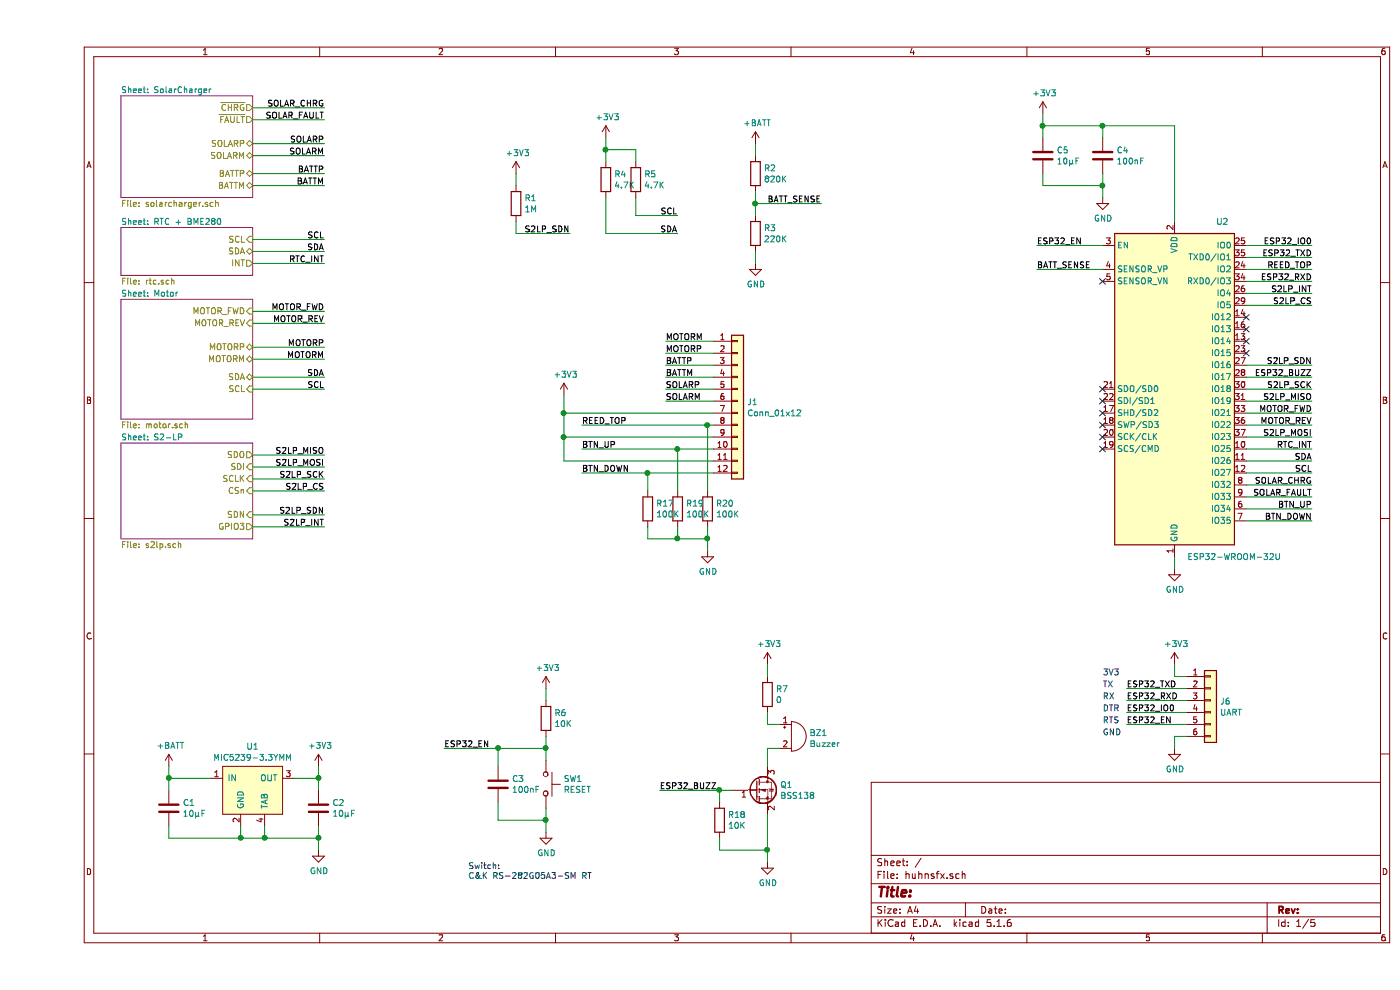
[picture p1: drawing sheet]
EESchema Schematic File Version 4
EELAYER 30 0
EELAYER END
$Descr A4 11693 8268
encoding utf-8
Sheet 1 5
Title ""
Date ""
Rev ""
Comp ""
Comment1 ""
Comment2 ""
Comment3 ""
Comment4 ""
$EndDescr
$Sheet
S 700  800  1100 850 
U 5D389AA1
F0 "SolarCharger" 50
F1 "solarcharger.sch" 50
F2 "SOLARP" B R 1800 1200 50 
F3 "SOLARM" B R 1800 1300 50 
F4 "BATTP" B R 1800 1450 50 
F5 "BATTM" B R 1800 1550 50 
F6 "~CHRG" O R 1800 900 50 
F7 "~FAULT" O R 1800 1000 50 
$EndSheet
$Comp
L power:GND #PWR06
U 1 1
P 2350 7100
F 0 "#PWR06" H 2350 6850 50  0001 C CNN
F 1 "GND" H 2355 6927 50  0000 C CNN
F 2 "" H 2350 7100 50  0001 C CNN
F 3 "" H 2350 7100 50  0001 C CNN
	1    2350 7100
	1    0    0    -1  
$EndComp
$Comp
L huhnsfx-rescue:C-Device C2
U 1 1
P 2350 6750
F 0 "C2" H 2465 6796 50  0000 L CNN
F 1 "10µF" H 2465 6705 50  0000 L CNN
F 2 "Capacitor_SMD:C_0603_1608Metric" H 2388 6600 50  0001 C CNN
F 3 "~" H 2350 6750 50  0001 C CNN
	1    2350 6750
	1    0    0    -1  
$EndComp
Wire Wire Line
	2150 6500 2350 6500
Wire Wire Line
	2350 6500 2350 6600
Wire Wire Line
	2350 7100 2350 7000
Connection ~ 2350 7000
Wire Wire Line
	2350 7000 2350 6900
$Comp
L huhnsfx-rescue:C-Device C1
U 1 1
P 1100 6750
F 0 "C1" H 1215 6796 50  0000 L CNN
F 1 "10µF" H 1215 6705 50  0000 L CNN
F 2 "Capacitor_SMD:C_0603_1608Metric" H 1138 6600 50  0001 C CNN
F 3 "~" H 1100 6750 50  0001 C CNN
	1    1100 6750
	1    0    0    -1  
$EndComp
Wire Wire Line
	1100 6500 1100 6600
Wire Wire Line
	1100 6900 1100 7000
$Comp
L power:+BATT #PWR02
U 1 1
P 1100 6400
F 0 "#PWR02" H 1100 6250 50  0001 C CNN
F 1 "+BATT" H 1115 6573 50  0000 C CNN
F 2 "" H 1100 6400 50  0001 C CNN
F 3 "" H 1100 6400 50  0001 C CNN
	1    1100 6400
	1    0    0    -1  
$EndComp
Wire Wire Line
	1100 6500 1100 6400
Connection ~ 1100 6500
$Comp
L power:+3V3 #PWR05
U 1 1
P 2350 6400
F 0 "#PWR05" H 2350 6250 50  0001 C CNN
F 1 "+3V3" H 2365 6573 50  0000 C CNN
F 2 "" H 2350 6400 50  0001 C CNN
F 3 "" H 2350 6400 50  0001 C CNN
	1    2350 6400
	1    0    0    -1  
$EndComp
Wire Wire Line
	2350 6400 2350 6500
Connection ~ 2350 6500
$Sheet
S 700  1900 1100 400 
U 5D3F2DAA
F0 "RTC + BME280" 50
F1 "rtc.sch" 50
F2 "SCL" I R 1800 2000 50 
F3 "SDA" B R 1800 2100 50 
F4 "INT" O R 1800 2200 50 
$EndSheet
$Comp
L power:GND #PWR018
U 1 1
P 9500 4750
F 0 "#PWR018" H 9500 4500 50  0001 C CNN
F 1 "GND" H 9505 4577 50  0000 C CNN
F 2 "" H 9500 4750 50  0001 C CNN
F 3 "" H 9500 4750 50  0001 C CNN
	1    9500 4750
	1    0    0    -1  
$EndComp
Wire Wire Line
	9500 4750 9500 4650
$Comp
L power:+3V3 #PWR016
U 1 1
P 8400 950
F 0 "#PWR016" H 8400 800 50  0001 C CNN
F 1 "+3V3" H 8415 1123 50  0000 C CNN
F 2 "" H 8400 950 50  0001 C CNN
F 3 "" H 8400 950 50  0001 C CNN
	1    8400 950 
	1    0    0    -1  
$EndComp
$Comp
L huhnsfx-rescue:SW_Push-Switch SW1
U 1 1
P 4250 6550
F 0 "SW1" V 4204 6698 50  0000 L CNN
F 1 "RESET" V 4295 6698 50  0000 L CNN
F 2 "Button_Switch_SMD:SW_SPST_CK_RS282G05A3" H 4250 6750 50  0001 C CNN
F 3 "~" H 4250 6750 50  0001 C CNN
	1    4250 6550
	0    1    1    0   
$EndComp
$Comp
L power:GND #PWR09
U 1 1
P 4250 6950
F 0 "#PWR09" H 4250 6700 50  0001 C CNN
F 1 "GND" H 4255 6777 50  0000 C CNN
F 2 "" H 4250 6950 50  0001 C CNN
F 3 "" H 4250 6950 50  0001 C CNN
	1    4250 6950
	1    0    0    -1  
$EndComp
Text Label 8350 2050 0    50   ~ 0
ESP32_EN
Text Label 3400 6250 0    50   ~ 0
ESP32_EN
Wire Wire Line
	4250 6350 4250 6250
$Comp
L huhnsfx-rescue:R-Device R6
U 1 1
P 4250 6000
F 0 "R6" H 4320 6046 50  0000 L CNN
F 1 "10K" H 4320 5955 50  0000 L CNN
F 2 "Resistor_SMD:R_0603_1608Metric" V 4180 6000 50  0001 C CNN
F 3 "~" H 4250 6000 50  0001 C CNN
	1    4250 6000
	1    0    0    -1  
$EndComp
Wire Wire Line
	4250 6250 4250 6150
Connection ~ 4250 6250
$Comp
L huhnsfx-rescue:C-Device C3
U 1 1
P 3850 6550
F 0 "C3" H 3965 6596 50  0000 L CNN
F 1 "100nF" H 3965 6505 50  0000 L CNN
F 2 "Capacitor_SMD:C_0603_1608Metric" H 3888 6400 50  0001 C CNN
F 3 "~" H 3850 6550 50  0001 C CNN
	1    3850 6550
	1    0    0    -1  
$EndComp
Wire Wire Line
	4250 6750 4250 6850
Connection ~ 4250 6850
Wire Wire Line
	4250 6850 4250 6950
Wire Wire Line
	3400 6250 3850 6250
Wire Wire Line
	3850 6250 3850 6400
Connection ~ 3850 6250
Wire Wire Line
	3850 6250 4250 6250
Wire Wire Line
	3850 6700 3850 6850
Wire Wire Line
	3850 6850 4250 6850
$Comp
L power:+3V3 #PWR08
U 1 1
P 4250 5750
F 0 "#PWR08" H 4250 5600 50  0001 C CNN
F 1 "+3V3" H 4265 5923 50  0000 C CNN
F 2 "" H 4250 5750 50  0001 C CNN
F 3 "" H 4250 5750 50  0001 C CNN
	1    4250 5750
	1    0    0    -1  
$EndComp
Wire Wire Line
	4250 5750 4250 5850
Wire Wire Line
	8400 950  8400 1050
Wire Wire Line
	8400 1050 8900 1050
Wire Wire Line
	9500 1050 9500 1850
$Comp
L power:GND #PWR017
U 1 1
P 8900 1650
F 0 "#PWR017" H 8900 1400 50  0001 C CNN
F 1 "GND" H 8905 1477 50  0000 C CNN
F 2 "" H 8900 1650 50  0001 C CNN
F 3 "" H 8900 1650 50  0001 C CNN
	1    8900 1650
	1    0    0    -1  
$EndComp
$Comp
L huhnsfx-rescue:C-Device C4
U 1 1
P 8900 1300
F 0 "C4" H 9015 1346 50  0000 L CNN
F 1 "100nF" H 9015 1255 50  0000 L CNN
F 2 "Capacitor_SMD:C_0603_1608Metric" H 8938 1150 50  0001 C CNN
F 3 "~" H 8900 1300 50  0001 C CNN
	1    8900 1300
	1    0    0    -1  
$EndComp
Wire Wire Line
	8900 1650 8900 1550
Wire Wire Line
	8900 1550 8400 1550
Wire Wire Line
	8400 1550 8400 1450
Wire Wire Line
	8400 1050 8400 1150
Connection ~ 8400 1050
$Comp
L huhnsfx-rescue:C-Device C5
U 1 1
P 8400 1300
F 0 "C5" H 8515 1346 50  0000 L CNN
F 1 "10µF" H 8515 1255 50  0000 L CNN
F 2 "Capacitor_SMD:C_0603_1608Metric" H 8438 1150 50  0001 C CNN
F 3 "~" H 8400 1300 50  0001 C CNN
	1    8400 1300
	1    0    0    -1  
$EndComp
Wire Wire Line
	8900 1450 8900 1550
Connection ~ 8900 1550
Wire Wire Line
	8900 1150 8900 1050
Connection ~ 8900 1050
Wire Wire Line
	8900 1050 9500 1050
NoConn ~ 8900 2350
$Comp
L huhnsfx-rescue:Conn_01x06-Connector_Generic J6
U 1 1
P 9800 5850
F 0 "J6" H 9880 5842 50  0000 L CNN
F 1 "UART" H 9880 5751 50  0000 L CNN
F 2 "Connector_PinHeader_1.27mm:PinHeader_2x03_P1.27mm_Vertical" H 9800 5850 50  0001 C CNN
F 3 "~" H 9800 5850 50  0001 C CNN
	1    9800 5850
	1    0    0    -1  
$EndComp
Wire Wire Line
	9600 5650 9500 5650
Wire Wire Line
	9500 5650 9500 5550
$Comp
L power:+3V3 #PWR020
U 1 1
P 9500 5550
F 0 "#PWR020" H 9500 5400 50  0001 C CNN
F 1 "+3V3" H 9515 5723 50  0000 C CNN
F 2 "" H 9500 5550 50  0001 C CNN
F 3 "" H 9500 5550 50  0001 C CNN
	1    9500 5550
	1    0    0    -1  
$EndComp
$Comp
L power:GND #PWR021
U 1 1
P 9500 6250
F 0 "#PWR021" H 9500 6000 50  0001 C CNN
F 1 "GND" H 9505 6077 50  0000 C CNN
F 2 "" H 9500 6250 50  0001 C CNN
F 3 "" H 9500 6250 50  0001 C CNN
	1    9500 6250
	1    0    0    -1  
$EndComp
Wire Wire Line
	9500 6250 9500 6150
Wire Wire Line
	9500 6150 9600 6150
Text Label 9100 5750 0    50   ~ 0
ESP32_TXD
Text Label 9100 5850 0    50   ~ 0
ESP32_RXD
Text Label 9100 5950 0    50   ~ 0
ESP32_IO0
Text Label 9100 6050 0    50   ~ 0
ESP32_EN
Wire Wire Line
	10100 2050 10650 2050
Text Label 10650 2050 2    50   ~ 0
ESP32_IO0
Text Notes 8900 5750 0    50   ~ 0
TX
Text Notes 8900 5850 0    50   ~ 0
RX
Text Notes 8900 5950 0    50   ~ 0
DTR
Text Notes 8900 6050 0    50   ~ 0
RTS
Text Notes 8900 6150 0    50   ~ 0
GND
Text Notes 8900 5650 0    50   ~ 0
3V3
Wire Wire Line
	8350 2050 8900 2050
$Sheet
S 700  2500 1100 1000
U 5D401D05
F0 "Motor" 50
F1 "motor.sch" 50
F2 "MOTOR_REV" I R 1800 2700 50 
F3 "MOTOR_FWD" I R 1800 2600 50 
F4 "MOTORP" B R 1800 2900 50 
F5 "MOTORM" B R 1800 3000 50 
F6 "SDA" B R 1800 3150 50 
F7 "SCL" I R 1800 3250 50 
$EndSheet
Wire Wire Line
	10100 2150 10650 2150
Text Label 10650 2150 2    50   ~ 0
ESP32_TXD
Wire Wire Line
	10100 2350 10650 2350
Text Label 10650 2350 2    50   ~ 0
ESP32_RXD
Wire Wire Line
	9100 6050 9600 6050
Wire Wire Line
	9100 5950 9600 5950
Wire Wire Line
	9100 5850 9600 5850
Wire Wire Line
	9100 5750 9600 5750
$Comp
L huhnsfx-rescue:Buzzer-Device BZ1
U 1 1
P 6300 6150
F 0 "BZ1" H 6452 6179 50  0000 L CNN
F 1 "Buzzer" H 6452 6088 50  0000 L CNN
F 2 "huhnsfx:CMT-4023S" V 6275 6250 50  0001 C CNN
F 3 "~" V 6275 6250 50  0001 C CNN
	1    6300 6150
	1    0    0    -1  
$EndComp
$Comp
L huhnsfx-rescue:BSS138-Transistor_FET Q1
U 1 1
P 6000 6600
F 0 "Q1" H 6206 6646 50  0000 L CNN
F 1 "BSS138" H 6206 6555 50  0000 L CNN
F 2 "Package_TO_SOT_SMD:SOT-23" H 6200 6525 50  0001 L CIN
F 3 "https://www.fairchildsemi.com/datasheets/BS/BSS138.pdf" H 6000 6600 50  0001 L CNN
	1    6000 6600
	1    0    0    -1  
$EndComp
$Comp
L power:GND #PWR015
U 1 1
P 6100 7200
F 0 "#PWR015" H 6100 6950 50  0001 C CNN
F 1 "GND" H 6105 7027 50  0000 C CNN
F 2 "" H 6100 7200 50  0001 C CNN
F 3 "" H 6100 7200 50  0001 C CNN
	1    6100 7200
	1    0    0    -1  
$EndComp
Wire Wire Line
	6100 6400 6100 6250
Wire Wire Line
	6100 6250 6200 6250
$Comp
L power:+3V3 #PWR014
U 1 1
P 6100 5550
F 0 "#PWR014" H 6100 5400 50  0001 C CNN
F 1 "+3V3" H 6115 5723 50  0000 C CNN
F 2 "" H 6100 5550 50  0001 C CNN
F 3 "" H 6100 5550 50  0001 C CNN
	1    6100 5550
	1    0    0    -1  
$EndComp
$Comp
L huhnsfx-rescue:R-Device R7
U 1 1
P 6100 5800
F 0 "R7" H 6170 5846 50  0000 L CNN
F 1 "0" H 6170 5755 50  0000 L CNN
F 2 "Resistor_SMD:R_0603_1608Metric" V 6030 5800 50  0001 C CNN
F 3 "~" H 6100 5800 50  0001 C CNN
	1    6100 5800
	1    0    0    -1  
$EndComp
Wire Wire Line
	6100 5550 6100 5650
Wire Wire Line
	6100 5950 6100 6050
Wire Wire Line
	6100 6050 6200 6050
Text Label 5200 6600 0    50   ~ 0
ESP32_BUZZ
Text Label 10650 3150 2    50   ~ 0
ESP32_BUZZ
Text Label 10650 2250 2    50   ~ 0
REED_TOP
NoConn ~ 8900 3250
NoConn ~ 8900 3350
NoConn ~ 8900 3450
NoConn ~ 8900 3550
NoConn ~ 8900 3650
NoConn ~ 8900 3750
Wire Wire Line
	10100 2550 10650 2550
Text Label 10650 2550 2    50   ~ 0
S2LP_CS
Wire Wire Line
	10100 3250 10650 3250
Text Label 10650 3250 2    50   ~ 0
S2LP_SCK
Wire Wire Line
	10650 3350 10100 3350
Text Label 10650 3350 2    50   ~ 0
S2LP_MISO
Wire Wire Line
	10650 3650 10100 3650
Text Label 10650 3650 2    50   ~ 0
S2LP_MOSI
Text Label 10650 3050 2    50   ~ 0
S2LP_SDN
Text Label 10650 2450 2    50   ~ 0
S2LP_INT
Text Label 10650 4350 2    50   ~ 0
BTN_DOWN
Text Label 2400 2600 2    50   ~ 0
MOTOR_FWD
Text Label 2400 2700 2    50   ~ 0
MOTOR_REV
Text Label 2400 2200 2    50   ~ 0
RTC_INT
Wire Wire Line
	1800 2200 2400 2200
Wire Wire Line
	1800 2700 2400 2700
Wire Wire Line
	1800 2600 2400 2600
Wire Wire Line
	1800 2100 2400 2100
Text Label 2400 2100 2    50   ~ 0
SDA
Wire Wire Line
	2400 2000 1800 2000
Text Label 2400 2000 2    50   ~ 0
SCL
Wire Wire Line
	1800 900  2400 900 
Text Label 2400 900  2    50   ~ 0
SOLAR_CHRG
Text Label 10650 3750 2    50   ~ 0
RTC_INT
Text Label 10650 3850 2    50   ~ 0
SDA
Text Label 10650 3950 2    50   ~ 0
SCL
Text Label 10650 4250 2    50   ~ 0
BTN_UP
Wire Wire Line
	10650 4150 10100 4150
Wire Wire Line
	10650 4250 10100 4250
Text Label 10650 4050 2    50   ~ 0
SOLAR_CHRG
Text Label 10650 3450 2    50   ~ 0
MOTOR_FWD
Text Label 10650 3550 2    50   ~ 0
MOTOR_REV
Wire Wire Line
	10650 4350 10100 4350
Wire Wire Line
	10650 3050 10100 3050
Wire Wire Line
	10100 3150 10650 3150
Wire Wire Line
	10650 3450 10100 3450
Wire Wire Line
	10650 3550 10100 3550
Wire Wire Line
	10100 2250 10650 2250
Wire Wire Line
	10650 2450 10100 2450
Wire Wire Line
	10650 3750 10100 3750
Wire Wire Line
	10100 3850 10650 3850
Wire Wire Line
	10650 3950 10100 3950
Wire Wire Line
	8900 2250 8350 2250
Text Label 8350 2250 0    50   ~ 0
BATT_SENSE
Text Label 6550 1700 2    50   ~ 0
BATT_SENSE
$Comp
L power:+BATT #PWR03
U 1 1
P 6000 1200
F 0 "#PWR03" H 6000 1050 50  0001 C CNN
F 1 "+BATT" H 6015 1373 50  0000 C CNN
F 2 "" H 6000 1200 50  0001 C CNN
F 3 "" H 6000 1200 50  0001 C CNN
	1    6000 1200
	1    0    0    -1  
$EndComp
$Comp
L huhnsfx-rescue:R-Device R2
U 1 1
P 6000 1450
F 0 "R2" H 6070 1496 50  0000 L CNN
F 1 "820K" H 6070 1405 50  0000 L CNN
F 2 "Resistor_SMD:R_0603_1608Metric" V 5930 1450 50  0001 C CNN
F 3 "~" H 6000 1450 50  0001 C CNN
	1    6000 1450
	1    0    0    -1  
$EndComp
$Comp
L huhnsfx-rescue:R-Device R3
U 1 1
P 6000 1950
F 0 "R3" H 6070 1996 50  0000 L CNN
F 1 "220K" H 6070 1905 50  0000 L CNN
F 2 "Resistor_SMD:R_0603_1608Metric" V 5930 1950 50  0001 C CNN
F 3 "~" H 6000 1950 50  0001 C CNN
	1    6000 1950
	1    0    0    -1  
$EndComp
Wire Wire Line
	6000 1300 6000 1200
Wire Wire Line
	6550 1700 6000 1700
Wire Wire Line
	6000 1700 6000 1600
Wire Wire Line
	6000 1700 6000 1800
Connection ~ 6000 1700
$Comp
L power:GND #PWR04
U 1 1
P 6000 2200
F 0 "#PWR04" H 6000 1950 50  0001 C CNN
F 1 "GND" H 6005 2027 50  0000 C CNN
F 2 "" H 6000 2200 50  0001 C CNN
F 3 "" H 6000 2200 50  0001 C CNN
	1    6000 2200
	1    0    0    -1  
$EndComp
Wire Wire Line
	6000 2200 6000 2100
Text Label 2400 4300 2    50   ~ 0
S2LP_SDN
Text Label 2400 4400 2    50   ~ 0
S2LP_INT
Text Label 2400 3900 2    50   ~ 0
S2LP_MOSI
Text Label 2400 4000 2    50   ~ 0
S2LP_SCK
Text Label 2400 3800 2    50   ~ 0
S2LP_MISO
Text Label 2400 4100 2    50   ~ 0
S2LP_CS
$Sheet
S 700  3700 1100 800 
U 5D5FAE57
F0 "S2-LP" 50
F1 "s2lp.sch" 50
F2 "SDO" O R 1800 3800 50 
F3 "SDI" I R 1800 3900 50 
F4 "SCLK" I R 1800 4000 50 
F5 "CSn" I R 1800 4100 50 
F6 "SDN" I R 1800 4300 50 
F7 "GPIO3" O R 1800 4400 50 
$EndSheet
Wire Wire Line
	1800 3800 2400 3800
Wire Wire Line
	1800 3900 2400 3900
Wire Wire Line
	1800 4000 2400 4000
Wire Wire Line
	1800 4100 2400 4100
Wire Wire Line
	1800 4300 2400 4300
Wire Wire Line
	1800 4400 2400 4400
Text Label 5350 1800 2    50   ~ 0
SCL
Text Label 5350 1950 2    50   ~ 0
SDA
$Comp
L power:+3V3 #PWR07
U 1 1
P 4750 1150
F 0 "#PWR07" H 4750 1000 50  0001 C CNN
F 1 "+3V3" H 4765 1323 50  0000 C CNN
F 2 "" H 4750 1150 50  0001 C CNN
F 3 "" H 4750 1150 50  0001 C CNN
	1    4750 1150
	1    0    0    -1  
$EndComp
$Comp
L huhnsfx-rescue:R-Device R4
U 1 1
P 4750 1500
F 0 "R4" H 4820 1546 50  0000 L CNN
F 1 "4.7K" H 4820 1455 50  0000 L CNN
F 2 "Resistor_SMD:R_0603_1608Metric" V 4680 1500 50  0001 C CNN
F 3 "~" H 4750 1500 50  0001 C CNN
	1    4750 1500
	1    0    0    -1  
$EndComp
$Comp
L huhnsfx-rescue:R-Device R5
U 1 1
P 5000 1500
F 0 "R5" H 5070 1546 50  0000 L CNN
F 1 "4.7K" H 5070 1455 50  0000 L CNN
F 2 "Resistor_SMD:R_0603_1608Metric" V 4930 1500 50  0001 C CNN
F 3 "~" H 5000 1500 50  0001 C CNN
	1    5000 1500
	1    0    0    -1  
$EndComp
Wire Wire Line
	4750 1150 4750 1250
Wire Wire Line
	4750 1250 5000 1250
Wire Wire Line
	5000 1250 5000 1350
Connection ~ 4750 1250
Wire Wire Line
	4750 1250 4750 1350
Wire Wire Line
	5000 1650 5000 1800
Wire Wire Line
	5000 1800 5350 1800
Wire Wire Line
	5350 1950 4750 1950
Wire Wire Line
	4750 1950 4750 1650
Text Label 4550 3550 0    50   ~ 0
REED_TOP
$Comp
L power:+3V3 #PWR01
U 1 1
P 4000 1450
F 0 "#PWR01" H 4000 1300 50  0001 C CNN
F 1 "+3V3" H 4015 1623 50  0000 C CNN
F 2 "" H 4000 1450 50  0001 C CNN
F 3 "" H 4000 1450 50  0001 C CNN
	1    4000 1450
	1    0    0    -1  
$EndComp
$Comp
L huhnsfx-rescue:R-Device R1
U 1 1
P 4000 1700
F 0 "R1" H 4070 1746 50  0000 L CNN
F 1 "1M" H 4070 1655 50  0000 L CNN
F 2 "Resistor_SMD:R_0603_1608Metric" V 3930 1700 50  0001 C CNN
F 3 "~" H 4000 1700 50  0001 C CNN
	1    4000 1700
	1    0    0    -1  
$EndComp
Wire Wire Line
	4000 1950 4000 1850
Text Label 4450 1950 2    50   ~ 0
S2LP_SDN
Wire Wire Line
	4450 1950 4000 1950
Wire Wire Line
	4000 1550 4000 1450
Wire Wire Line
	1100 6500 1450 6500
$Comp
L mic5239-3.3ymm:MIC5239-3.3YMM U1
U 1 1
P 1800 6600
F 0 "U1" H 1800 6965 50  0000 C CNN
F 1 "MIC5239-3.3YMM" H 1800 6874 50  0000 C CNN
F 2 "Package_TO_SOT_SMD:SOT-223" H 1800 6600 50  0001 C CNN
F 3 "" H 1800 6600 50  0001 C CNN
	1    1800 6600
	1    0    0    -1  
$EndComp
Wire Wire Line
	1100 7000 1700 7000
Wire Wire Line
	1700 6900 1700 7000
Connection ~ 1700 7000
Wire Wire Line
	1700 7000 1900 7000
Wire Wire Line
	1900 6900 1900 7000
Connection ~ 1900 7000
Wire Wire Line
	1900 7000 2350 7000
$Comp
L RF_Module:ESP32-WROOM-32U U2
U 1 1
P 9500 3250
F 0 "U2" H 9900 4650 50  0000 C CNN
F 1 "ESP32-WROOM-32U" H 10000 1850 50  0000 C CNN
F 2 "RF_Module:ESP32-WROOM-32U" H 9500 1750 50  0001 C CNN
F 3 "https://www.espressif.com/sites/default/files/documentation/esp32-wroom-32d_esp32-wroom-32u_datasheet_en.pdf" H 9200 3300 50  0001 C CNN
	1    9500 3250
	1    0    0    -1  
$EndComp
Wire Wire Line
	1800 1200 2400 1200
Text Label 2400 1200 2    50   ~ 0
SOLARP
Wire Wire Line
	1800 1300 2400 1300
Text Label 2400 1300 2    50   ~ 0
SOLARM
Wire Wire Line
	1800 1450 2400 1450
Text Label 2400 1450 2    50   ~ 0
BATTP
Wire Wire Line
	2400 1550 1800 1550
Text Label 2400 1550 2    50   ~ 0
BATTM
Wire Wire Line
	5650 2850 5250 2850
Wire Wire Line
	5650 3150 5250 3150
Wire Wire Line
	5650 3050 5250 3050
Wire Wire Line
	5650 3350 5250 3350
Wire Wire Line
	5650 3250 5250 3250
Text Label 5250 3250 0    50   ~ 0
SOLARP
Text Label 5250 3350 0    50   ~ 0
SOLARM
Text Label 5250 3050 0    50   ~ 0
BATTP
Text Label 5250 3150 0    50   ~ 0
BATTM
Wire Wire Line
	2400 2900 1800 2900
Wire Wire Line
	1800 3000 2400 3000
Text Label 2400 2900 2    50   ~ 0
MOTORP
Text Label 2400 3000 2    50   ~ 0
MOTORM
Text Notes 3600 7350 0    50   ~ 0
Switch: \nC&K RS-282G05A3-SM RT
$Comp
L Connector_Generic:Conn_01x12 J1
U 1 1
P 5850 3350
F 0 "J1" H 5930 3342 50  0000 L CNN
F 1 "Conn_01x12" H 5930 3251 50  0000 L CNN
F 2 "huhnsfx:WAGO-233-512" H 5850 3350 50  0001 C CNN
F 3 "~" H 5850 3350 50  0001 C CNN
	1    5850 3350
	1    0    0    -1  
$EndComp
Wire Wire Line
	10650 4050 10100 4050
Text Label 10650 4150 2    50   ~ 0
SOLAR_FAULT
Wire Wire Line
	1800 1000 2400 1000
Text Label 2400 1000 2    50   ~ 0
SOLAR_FAULT
Text Label 4550 3950 0    50   ~ 0
BTN_DOWN
Text Label 4550 3750 0    50   ~ 0
BTN_UP
Wire Wire Line
	5650 2950 5250 2950
$Comp
L power:+3V3 #PWR011
U 1 1
P 4400 3300
F 0 "#PWR011" H 4400 3150 50  0001 C CNN
F 1 "+3V3" H 4415 3473 50  0000 C CNN
F 2 "" H 4400 3300 50  0001 C CNN
F 3 "" H 4400 3300 50  0001 C CNN
	1    4400 3300
	1    0    0    -1  
$EndComp
Text Label 5250 2850 0    50   ~ 0
MOTORM
Text Label 5250 2950 0    50   ~ 0
MOTORP
$Comp
L Device:R R18
U 1 1
P 5700 6850
F 0 "R18" H 5770 6896 50  0000 L CNN
F 1 "10K" H 5770 6805 50  0000 L CNN
F 2 "Resistor_SMD:R_0603_1608Metric" V 5630 6850 50  0001 C CNN
F 3 "~" H 5700 6850 50  0001 C CNN
	1    5700 6850
	1    0    0    -1  
$EndComp
Wire Wire Line
	5200 6600 5700 6600
Wire Wire Line
	6100 7200 6100 7100
Wire Wire Line
	6100 7100 5700 7100
Wire Wire Line
	5700 7100 5700 7000
Wire Wire Line
	6100 6800 6100 7100
Connection ~ 6100 7100
Wire Wire Line
	5700 6700 5700 6600
Connection ~ 5700 6600
Wire Wire Line
	5700 6600 5800 6600
Connection ~ 4400 3650
Wire Wire Line
	4400 3650 4400 3850
Wire Wire Line
	4400 3300 4400 3450
Connection ~ 4400 3450
Wire Wire Line
	4400 3450 4400 3650
$Comp
L Device:R R17
U 1 1
P 5100 4250
F 0 "R17" H 5170 4296 50  0000 L CNN
F 1 "100K" H 5170 4205 50  0000 L CNN
F 2 "Resistor_SMD:R_0603_1608Metric" V 5030 4250 50  0001 C CNN
F 3 "~" H 5100 4250 50  0001 C CNN
	1    5100 4250
	1    0    0    -1  
$EndComp
$Comp
L Device:R R19
U 1 1
P 5350 4250
F 0 "R19" H 5420 4296 50  0000 L CNN
F 1 "100K" H 5420 4205 50  0000 L CNN
F 2 "Resistor_SMD:R_0603_1608Metric" V 5280 4250 50  0001 C CNN
F 3 "~" H 5350 4250 50  0001 C CNN
	1    5350 4250
	1    0    0    -1  
$EndComp
$Comp
L Device:R R20
U 1 1
P 5600 4250
F 0 "R20" H 5670 4296 50  0000 L CNN
F 1 "100K" H 5670 4205 50  0000 L CNN
F 2 "Resistor_SMD:R_0603_1608Metric" V 5530 4250 50  0001 C CNN
F 3 "~" H 5600 4250 50  0001 C CNN
	1    5600 4250
	1    0    0    -1  
$EndComp
Wire Wire Line
	4550 3950 5100 3950
Wire Wire Line
	4400 3850 5650 3850
Wire Wire Line
	4550 3750 5350 3750
Wire Wire Line
	4400 3650 5650 3650
Wire Wire Line
	4550 3550 5600 3550
Wire Wire Line
	4400 3450 5650 3450
Wire Wire Line
	5600 4100 5600 3550
Connection ~ 5600 3550
Wire Wire Line
	5600 3550 5650 3550
Wire Wire Line
	5350 4100 5350 3750
Connection ~ 5350 3750
Wire Wire Line
	5350 3750 5650 3750
Wire Wire Line
	5100 4100 5100 3950
Connection ~ 5100 3950
Wire Wire Line
	5100 3950 5650 3950
$Comp
L power:GND #PWR0102
U 1 1
P 5600 4600
F 0 "#PWR0102" H 5600 4350 50  0001 C CNN
F 1 "GND" H 5605 4427 50  0000 C CNN
F 2 "" H 5600 4600 50  0001 C CNN
F 3 "" H 5600 4600 50  0001 C CNN
	1    5600 4600
	1    0    0    -1  
$EndComp
Wire Wire Line
	5600 4600 5600 4500
Wire Wire Line
	5600 4500 5350 4500
Wire Wire Line
	5350 4500 5350 4400
Connection ~ 5600 4500
Wire Wire Line
	5600 4500 5600 4400
Wire Wire Line
	5350 4500 5100 4500
Wire Wire Line
	5100 4500 5100 4400
Connection ~ 5350 4500
NoConn ~ 10100 2650
NoConn ~ 10100 2750
NoConn ~ 10100 2850
NoConn ~ 10100 2950
Wire Wire Line
	1800 3150 2400 3150
Wire Wire Line
	1800 3250 2400 3250
Text Label 2400 3150 2    50   ~ 0
SDA
Text Label 2400 3250 2    50   ~ 0
SCL
$EndSCHEMATC
